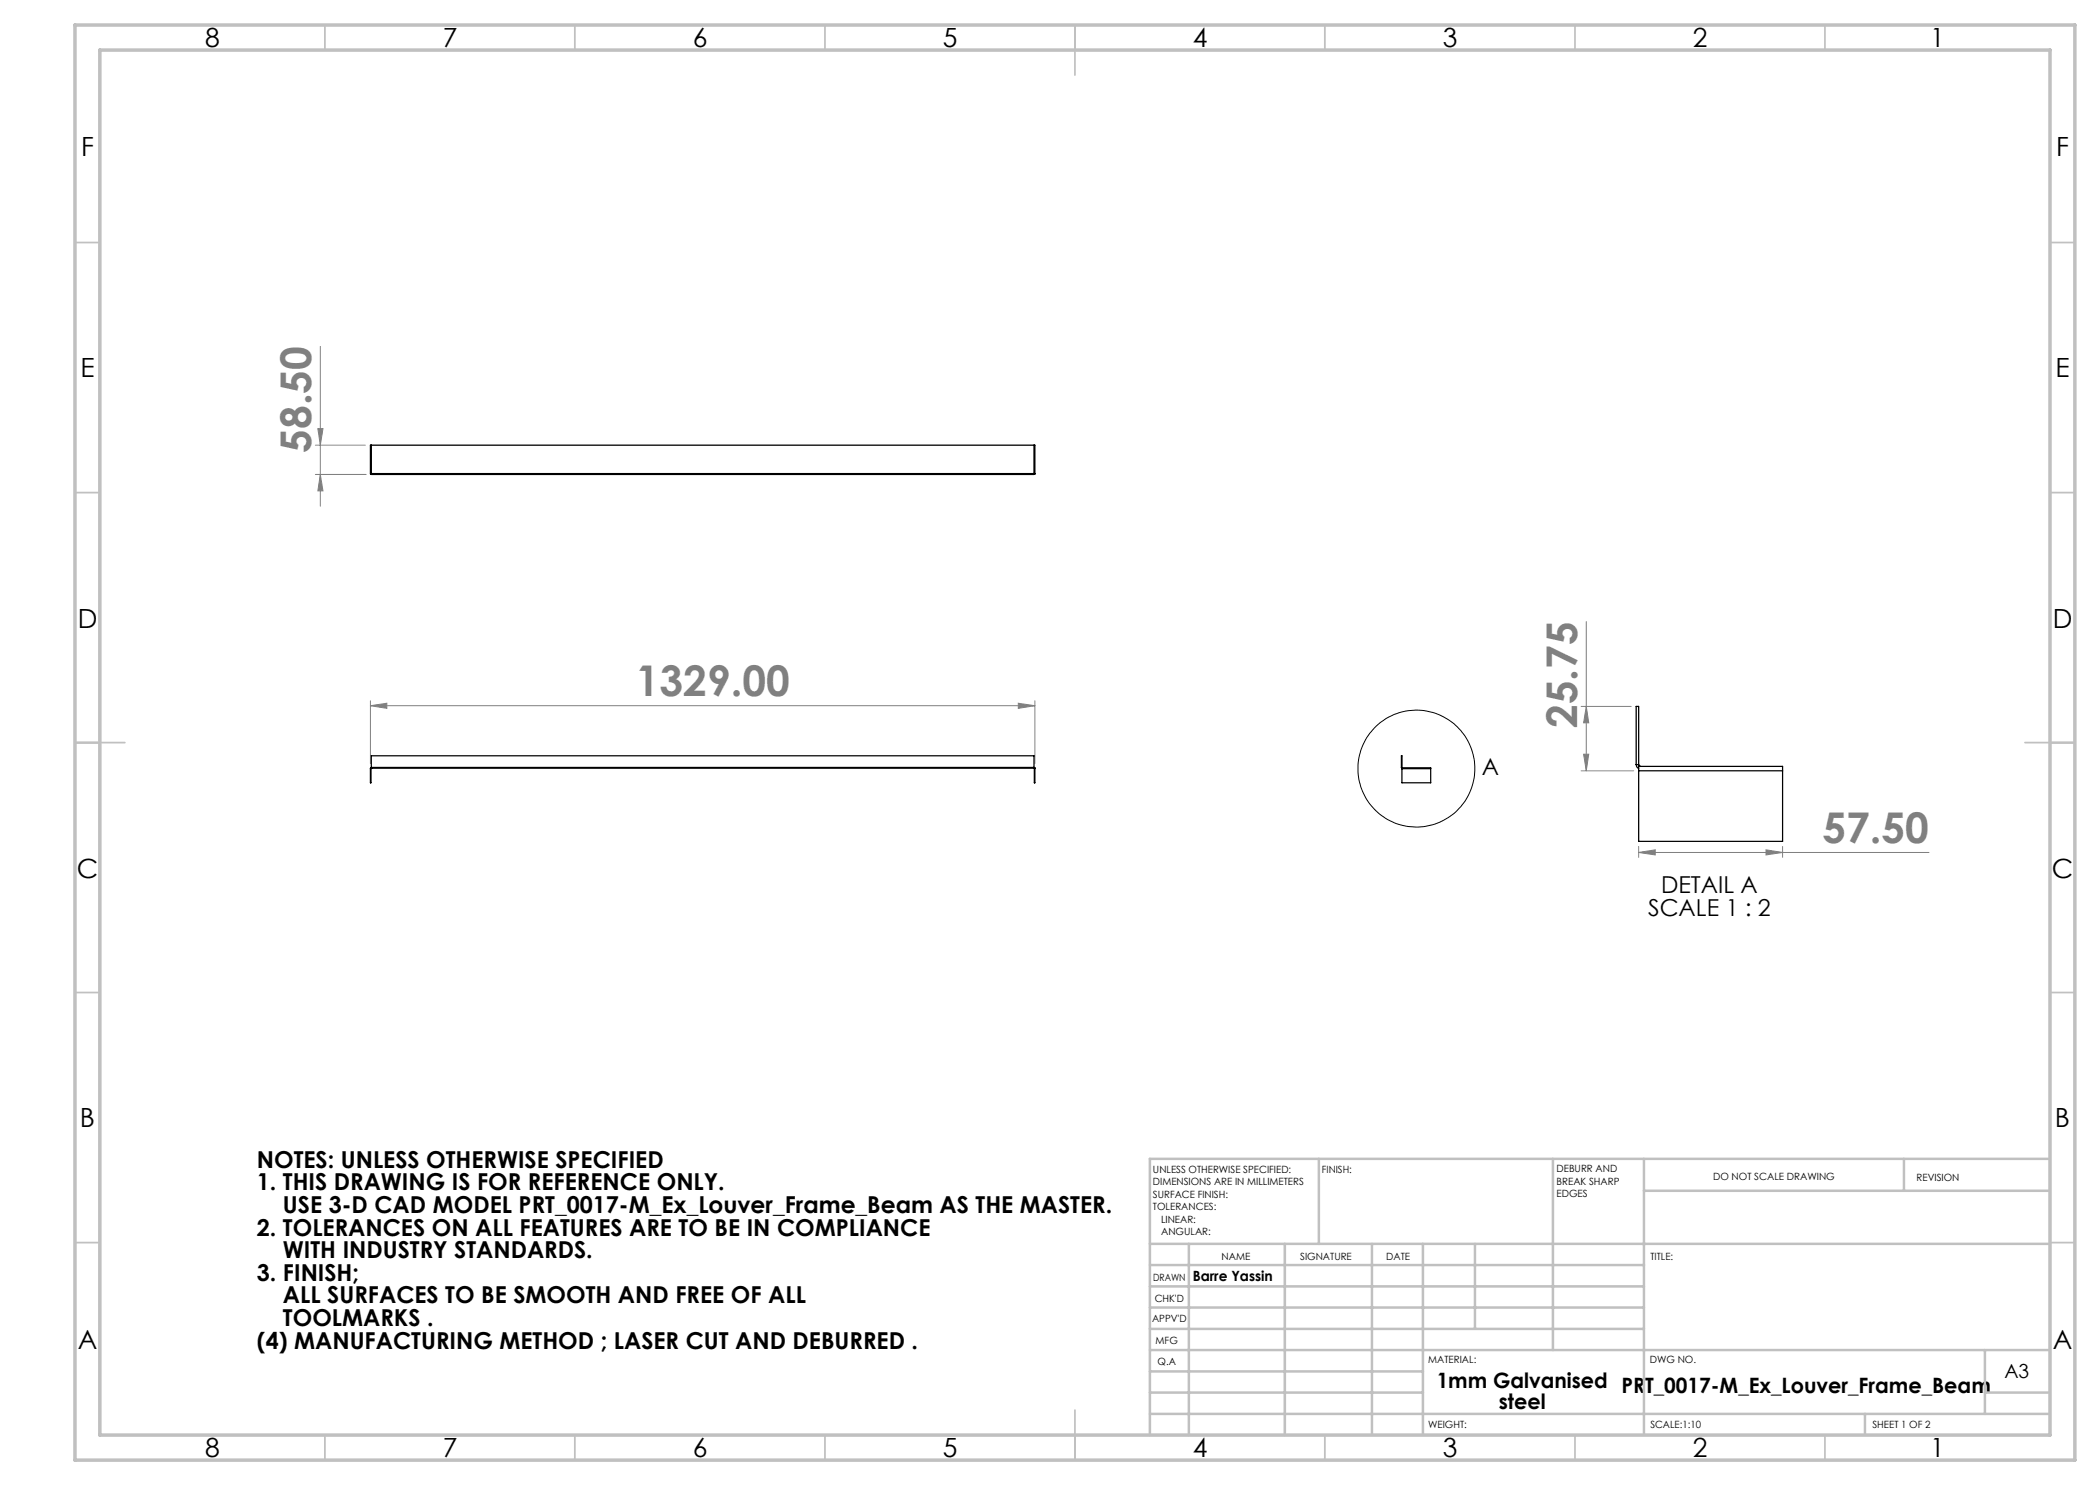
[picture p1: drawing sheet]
<svg xmlns="http://www.w3.org/2000/svg" width="420mm" height="297mm" viewBox="0 0 420 297" stroke-linecap="round" stroke-linejoin="round" font-family="sans-serif">
<circle cx="283.3" cy="153.7" r="11.7" fill="none" stroke="#000" stroke-width=".2"/>
<g fill="none" stroke="#808080" stroke-width=".2">
<path d="M64.1 69.3v31.9M63.1 94.9h10.1M63.1 89h10M63.6 85.7h1l-.5 3.3zM64.1 94.9l.5 3.3h-1zM317.3 124.3v29.9M74.1 141.1l3.3-.5v1.1zM74.1 140.2v12.5M74.1 141.1h132.9M203.7 140.6l3.3 .5-3.3 .6zM207 140.2v12.5M316.2 141.3h10"/>
<path d="M316.2 154.2h10.5M316.7 150.8h1l-.4 3.4zM317.3 141.3l.4 3.3h-1zM327.7 170.5l3.3-.5v1zM327.7 169.3v2.2M327.7 170.5h58.1M353.2 170l3.3 .5-3.3 .5zM356.5 169.3v2.2"/>
</g>
<g fill="none" stroke="#c0c0c0" stroke-width=".35">
<path d="M65 5v5M115 5v5M165 5v5M215 5v10M265 5v5M315 5v5M365 5v5M15 48.5h5M410 48.5h5M15 98.5h5M410 98.5h5M15 148.5h10"/>
<path d="M405 148.5h10M15 198.5h5M410 198.5h5M15 248.5h5M410 248.5h5M65 287v5M115 287v5M165 287v5M215 282v10M265 287v5M315 287v5M365 287v5"/>
</g>
<g fill="none" stroke="#c0c0c0" stroke-width=".5">
<path d="M263.8 231.8v17M310.6 231.8v38.2M328.8 231.8v55.2M328.8 238.2h81.2M380.8 231.8v6.4M410 231.8h-180v55.2M230 248.8h180M230 257.3h98.8M230 253h98.8M237.8 248.8v38.2M257 248.8v38.2M274.4 248.8v38.2"/>
<path d="M284.6 248.8v38.2M295 248.8v17M230 265.8h98.8M230 261.5h98.8M230 278.5h54.6M230 274.3h54.6M230 270h180M397 278.5h13M397 270v12.8M230 282.8h180M373 282.8v4.2"/>
</g>
<path d="M15 5h400v287h-400zM20 10h390v277h-390z" fill="none" stroke="#c0c0c0" stroke-width=".7"/>
<g fill="#808080">
<path d="M74.1 141.1l3.3-.5v1.1zM203.7 140.6l3.3 .5-3.3 .6z"/>
<path d="M64.1 94.9l.5 3.3h-1zM63.6 85.7h1l-.5 3.3z"/>
<path d="M317.3 141.3l.4 3.3h-1zM316.7 150.8h1l-.4 3.4z"/>
<path d="M327.7 170.5l3.3-.5v1zM353.2 170l3.3 .5-3.3 .5z"/>
</g>
<g fill="none" stroke="#000" stroke-width=".25">
<path d="M74.3 94.7v.1M74.3 89h-.2v5.8h.2M74.3 94.7h.1M74.3 94.8h.1M74.3 89v5.9h132.5v-5.9M74.3 94.8h132.5M74.3 94.7h132.5M74.3 89h132.5M206.8 94.7v.1M206.8 94.7h.1M206.8 89h.2v5.8h-.2M206.8 94.8h.1"/>
<path d="M74.1 153.7v2.9h.1v-2.9M74.1 153.7h.1M74.3 153.5v.1M74.3 153.6l-.2 .1M74.3 153.6l-.1 .1M74.3 153.6h.1M74.3 153.5h132.5M74.3 153.5v-2.3h132.5v2.3M74.3 153.6h132.5M206.8 153.5v.1M206.8 153.6l.2 .1M206.8 153.6l.1 .1"/>
<path d="M206.8 153.6h.1M206.9 153.7v2.9h.1v-2.9M206.9 153.7h.1M280.3 153.5l.1 .1M280.3 153.5h.1M280.3 153.5v-2.3h.1v2.3M280.4 153.7v-.1h5.7v.1M280.4 153.5l.1 .1M280.4 153.7v2.9h5.7v-2.9M280.4 153.7h5.7M327.2 152.9l.2 .5 .3 .3M327.2 152.9v-11.6h.5v11.6"/>
<path d="M327.2 152.9h.5M327.7 154.2v-.9h28.8v.9M327.7 152.9l.4 .4M327.7 154.2v14.1h28.8v-14.1M327.7 154.2h28.8"/>
</g>
<g font-size="8.5" fill="#808080">
<text x="62.3" y="90.6" transform="rotate(-90 62.3 90.6)">58.50</text>
<text x="127.2" y="139.3">1329.00</text>
<text x="315.4" y="145.6" transform="rotate(-90 315.4 145.6)">25.75</text>
<text x="364.5" y="168.6">57.50</text>
</g>
<g font-size="5.3">
<text x="41" y="9.5">8</text>
<text x="88.5" y="9.5">7</text>
<text x="138.5" y="9.5">6</text>
<text x="188.5" y="9.5">5</text>
<text x="238.5" y="9.5">4</text>
<text x="288.5" y="9.5">3</text>
<text x="338.5" y="9.5">2</text>
<text x="386" y="9.5">1</text>
<text x="16.2" y="31.2">F</text>
<text x="411.2" y="31.2">F</text>
<text x="16.1" y="75.5">E</text>
<text x="411.1" y="75.5">E</text>
<text x="15.5" y="125.5">D</text>
<text x="410.5" y="125.5">D</text>
<text x="15.4" y="175.5">C</text>
<text x="410.4" y="175.5">C</text>
<text x="16" y="225.5">B</text>
<text x="411" y="225.5">B</text>
<text x="15.5" y="269.7">A</text>
<text x="410.5" y="269.7">A</text>
<text x="41" y="291.5">8</text>
<text x="88.5" y="291.5">7</text>
<text x="138.5" y="291.5">6</text>
<text x="188.5" y="291.5">5</text>
<text x="238.5" y="291.5">4</text>
<text x="288.5" y="291.5">3</text>
<text x="338.5" y="291.5">2</text>
<text x="386" y="291.5">1</text>
</g>
<g font-size="4.7">
<text x="296.3" y="155">A</text>
<text x="332.2" y="178.6">DETAIL A</text>
<text x="329.6" y="183.1">SCALE 1 : 2</text>
<text x="51.4" y="233.5">NOTES: UNLESS OTHERWISE SPECIFIED</text>
<text x="51.4" y="238.1">1. THIS DRAWING IS FOR REFERENCE ONLY.</text>
<text x="56.6" y="242.6">USE 3-D CAD MODEL PRT_0017-M_Ex_Louver_Frame_Beam AS THE MASTER.</text>
<text x="51.4" y="247.1">2. TOLERANCES ON ALL FEATURES ARE TO BE IN COMPLIANCE</text>
<text x="56.6" y="251.6">WITH INDUSTRY STANDARDS.</text>
<text x="51.4" y="256.2">3. FINISH;</text>
<text x="56.6" y="260.7">ALL SURFACES TO BE SMOOTH AND FREE OF ALL</text>
<text x="51.4" y="269.7">(4) MANUFACTURING METHOD ; LASER CUT AND DEBURRED .</text>
<text x="56.6" y="265.2">TOOLMARKS .</text>
</g>
<g font-size="4.2">
<text x="287.3" y="277.6">1mm Galvanised PRT_0017-M_Ex_Louver_Frame_Beam</text>
<text x="299.7" y="281.9">steel</text>
</g>
<text font-size="3.9" x="400.9" y="275.5">A3</text>
<text font-size="2.8" x="238.5" y="256.1">Barre Yassin</text>
<g font-size="2">
<text x="230.6" y="234.6">UNLESS OTHERWISE SPECIFIED:</text>
<text x="230.6" y="237.1">DIMENSIONS ARE IN MILLIMETERS</text>
<text x="230.6" y="239.6">SURFACE FINISH:</text>
<text x="264.4" y="234.6">FINISH:</text>
<text x="311.3" y="234.5">DEBURR AND</text>
<text x="311.3" y="237">BREAK SHARP</text>
<text x="311.3" y="239.5">EDGES</text>
<text x="342.6" y="236">DO NOT SCALE DRAWING</text>
<text x="383.3" y="236.2">REVISION</text>
<text x="230.6" y="242.1">TOLERANCES:</text>
<text x="232.2" y="244.6">LINEAR:</text>
<text x="232.2" y="247.1">ANGULAR:</text>
<text x="244.3" y="252">NAME</text>
<text x="260" y="251.9">SIGNATURE</text>
<text x="277.2" y="251.9">DATE</text>
<text x="330.1" y="251.9">TITLE:</text>
<text x="230.6" y="256.1">DRAWN</text>
<text x="230.9" y="260.3">CHK'D</text>
<text x="230.4" y="264.4">APPV'D</text>
<text x="231.1" y="268.8">MFG</text>
<text x="231.5" y="273">Q.A</text>
<text x="285.6" y="272.5">MATERIAL:</text>
<text x="330" y="272.5">DWG NO.</text>
<text x="285.6" y="285.5">WEIGHT:</text>
<text x="330.1" y="285.6">SCALE:1:10</text>
<text x="374.5" y="285.6">SHEET 1 OF 2</text>
</g>
</svg>
